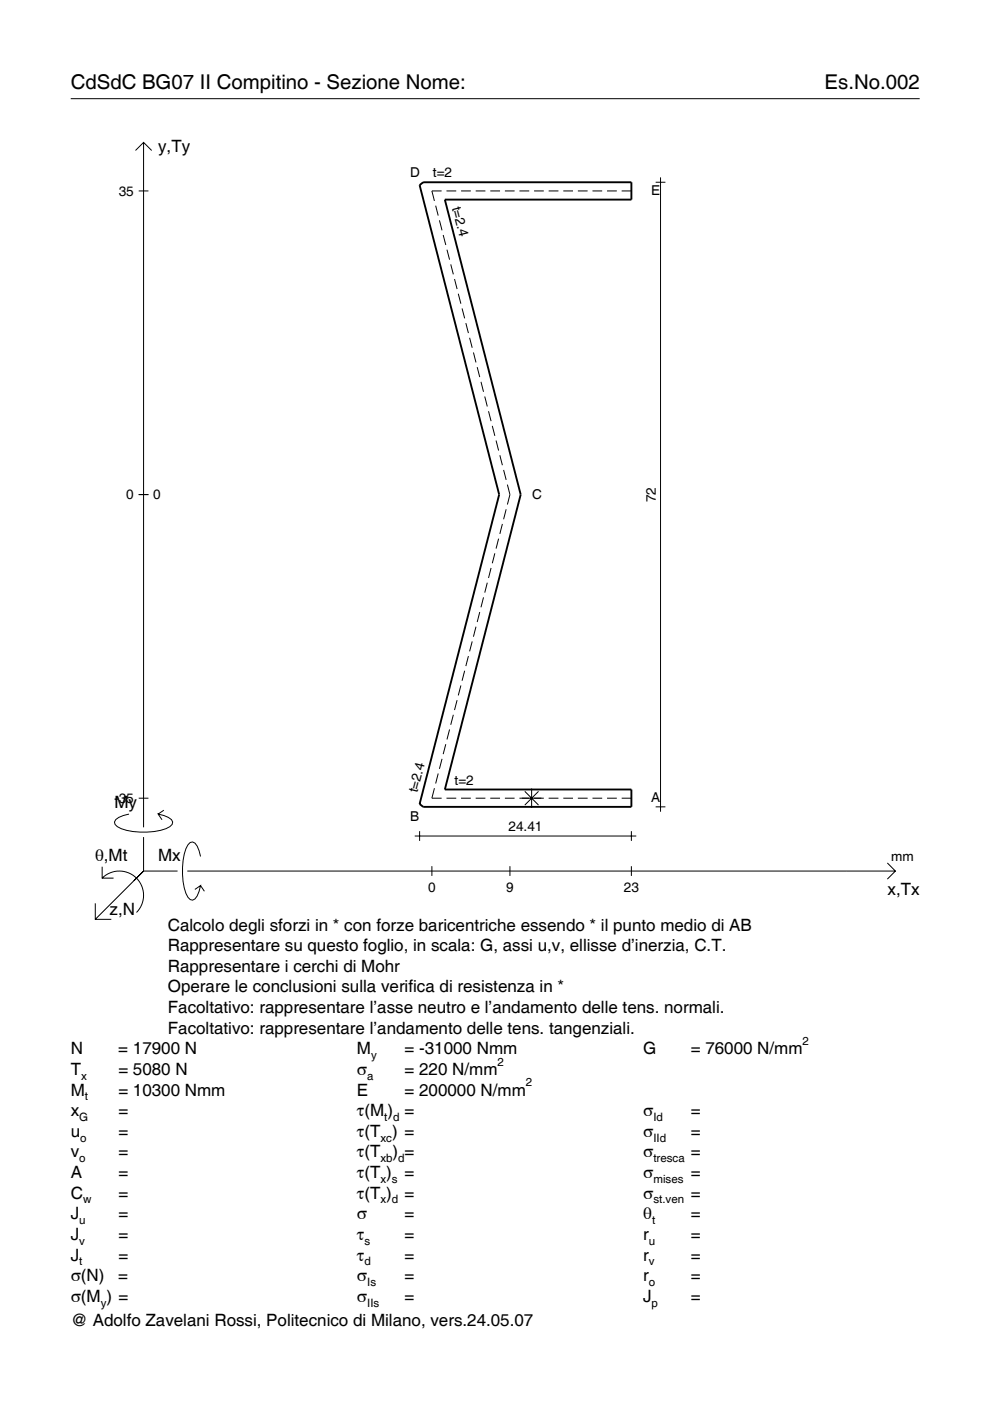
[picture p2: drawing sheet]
<svg xmlns="http://www.w3.org/2000/svg" width="210mm" height="297mm" viewBox="0 0 210 297" stroke-linecap="round" stroke-linejoin="round" font-family="sans-serif">
<g fill="none" stroke="#000" stroke-width=".21">
<path d="M15 20.9h180M28.7 31.9l1.7-1.7 1.8 1.7M30.4 30.2v145.2M139 38.6h2.1M140 37.6v134.5M29.4 40.5h2.1M92.4 43.6l.5 2.1M93.2 46.7l.5 2.1M93.6 40.5h-2l.5 2.1M94 49.8l.5 2.1M94.7 40.5h2M94.8 52.9l.5 2.2"/>
<path d="M95.6 56.1l.5 2.1M96.4 59.2l.5 2.1M97.8 40.5h2M100.9 40.5h2M103.9 40.5h2.1M107 40.5h2.1M110.1 40.5h2.1M113.2 40.5h2.1M116.3 40.5h2.1M119.4 40.5h2.1M122.5 40.5h2.1M125.6 40.5h2.1"/>
<path d="M128.7 40.5h2.1M131.8 40.5h2.1M97.2 62.3l.5 2.1M98 65.4l.5 2.1M98.8 68.5l.5 2.1M99.6 71.6l.5 2.1M100.4 74.7l.5 2.1M101.2 77.8l.5 2.2M102 81l.5 2.1M102.8 84.1l.5 2.1M103.6 87.2l.5 2.1M104.4 90.3l.5 2.1"/>
<path d="M105.2 93.4l.5 2.1M106 96.5l.5 2.1M106.8 99.6l.5 2.1M29.4 104.9h2.1M104.9 117.3l-.5 2.1M105.7 114.2l-.5 2.1M106.5 111.1l-.5 2.1M107.3 108l-.5 2.1M107.6 102.7l.5 2.2-.5 2.1M99.3 139.1l-.5 2.1M100.1 136l-.5 2.1M100.9 132.9l-.5 2.1"/>
<path d="M101.7 129.8l-.5 2.1M102.5 126.7l-.5 2.1M103.3 123.5l-.5 2.2M104.1 120.4l-.5 2.1M94.5 157.8l-.5 2.1M95.3 154.7l-.5 2.1M96.1 151.6l-.5 2.1M96.9 148.4l-.5 2.2M97.7 145.3l-.5 2.1M98.5 142.2l-.5 2.1M27.3 172.6a3.6 3.6 0 0 0-3 1.7l.1 .5a5.7 5.7 0 0 0 3.8 1.5 13.3 13.3 0 0 0 7.8-1l.5-.5 .1-.5a3.6 3.6 0 0 0-3.1-1.7l.8 1.2M29.4 169.2h2.1"/>
<path d="M30.4 177.5v7.2M34.7 171.8l-1.2 .8M87.9 177.3h47M89 176.2v2.1M92.1 167.1l-.5 2.1h2M92.9 164l-.5 2.1M93.7 160.9l-.5 2.1M94.7 169.2h2M97.8 169.2h2M100.9 169.2h2M103.9 169.2h2.1M107 169.2h2.1"/>
<path d="M110.1 169.2h5.2M111.3 167.8l2.9 2.9M112.7 167.2v4.1M114.2 167.8l-2.9 2.9M116.3 169.2h2.1M119.4 169.2h2.1M122.5 169.2h2.1M125.6 169.2h2.1M128.7 169.2h2.1M131.8 169.2h2.1M133.9 176.2v2.1M139 171.1h2.1"/>
<path d="M20.2 191.5v3.4h3.4M21.7 186.2a5.1 5.1 0 0 1 7.2 0 5.1 5.1 0 0 1 0 7.3M21.7 183.8v2.4h2.4M30.4 184.7l-10.2 10.2M30.4 184.7l-2 2M30.4 184.7h7.2M39.7 184.7h150.1M42.5 181.6a3.6 3.6 0 0 0-1.7-3.1l-.5 .1a5.7 5.7 0 0 0-1.5 3.8 13.3 13.3 0 0 0 1 7.8l.5 .5 .5 .2a3.6 3.6 0 0 0 1.7-3.1l-1.2 .8M42.5 187.8l.8 1.2M91.6 183.7v2M108.1 183.7v2M133.9 183.7v2"/>
<path d="M188.1 183l1.7 1.7-1.7 1.7"/>
</g>
<path d="M89 39.3l.7-.7h44.2v3.7h-39.6l16.1 62.6-16.1 62.5h39.6v3.7h-44.2l-.7-.6 16.8-65.6z" fill="none" stroke="#000" stroke-width=".4"/>
<g font-size="4.3">
<text x="15" y="18.9">CdSdC BG07 II Compitino - Sezione Nome:</text>
<text x="174.8" y="18.9">Es.No.002</text>
</g>
<g font-size="3.6">
<text x="33.5" y="32.3">y,Ty</text>
<text x="24.3" y="171.3">My</text>
<text x="20.1" y="182.6">θ,Mt</text>
<text x="33.5" y="182.6">Mx</text>
<text x="188.2" y="189.8">x,Tx</text>
<text x="23.2" y="193.9">z,N</text>
<text x="35.6" y="197.3">Calcolo degli sforzi in * con forze baricentriche essendo * il punto medio di AB</text>
<text x="35.6" y="201.7">Rappresentare su questo foglio, in scala: G, assi u,v, ellisse d’inerzia, C.T.</text>
<text x="35.6" y="206">Rappresentare i cerchi di Mohr</text>
<text x="35.6" y="210.4">Operare le conclusioni sulla verifica di resistenza in *</text>
<text x="35.6" y="214.8">Facoltativo: rappresentare l’asse neutro e l’andamento delle tens. normali.</text>
<text x="35.6" y="219.2">Facoltativo: rappresentare l’andamento delle tens. tangenziali.</text>
<text x="15" y="223.5">N</text>
<text x="15" y="227.9">T</text>
<text x="25.1" y="223.5">= 17900 N</text>
<text x="25.1" y="227.9">= 5080 N</text>
<text x="75.7" y="227.9">σ</text>
<text x="75.7" y="223.5">M</text>
<text x="85.8" y="223.5">= -31000 Nmm</text>
<text x="85.8" y="227.9">= 220 N/mm</text>
<text x="136.4" y="223.5">G</text>
<text x="146.5" y="223.5">= 76000 N/mm</text>
<text x="15" y="232.3">M</text>
<text x="25.1" y="232.3">= 10300 Nmm</text>
<text x="75.7" y="232.3">E</text>
<text x="85.8" y="232.3">= 200000 N/mm</text>
<text x="15" y="236.7">x</text>
<text x="25.1" y="236.7">=</text>
<text x="75.7" y="236.7">τ(M ) =</text>
<text x="136.4" y="236.7">σ</text>
<text x="146.5" y="236.7">=</text>
<text x="15" y="241">u</text>
<text x="15" y="245.4">v</text>
<text x="25.1" y="241">=</text>
<text x="25.1" y="245.4">=</text>
<text x="75.7" y="241">τ(T ) =</text>
<text x="75.7" y="245.4">τ(T</text>
<text x="83.3" y="245.4">) =</text>
<text x="136.4" y="241">σ</text>
<text x="136.4" y="245.4">σ</text>
<text x="146.5" y="241">=</text>
<text x="146.5" y="245.4">=</text>
<text x="15" y="249.8">A</text>
<text x="25.1" y="249.8">=</text>
<text x="75.7" y="249.8">τ(T )</text>
<text x="85.8" y="249.8">=</text>
<text x="136.4" y="249.8">σ</text>
<text x="146.5" y="249.8">=</text>
<text x="15" y="254.2">C</text>
<text x="25.1" y="254.2">=</text>
<text x="75.7" y="254.2">τ(T )</text>
<text x="85.8" y="254.2">=</text>
<text x="136.4" y="254.2">σ</text>
<text x="146.5" y="254.2">=</text>
<text x="15" y="258.5">J</text>
<text x="15" y="262.9">J</text>
<text x="25.1" y="258.5">=</text>
<text x="25.1" y="262.9">=</text>
<text x="75.7" y="258.5">σ</text>
<text x="75.7" y="262.9">τ</text>
<text x="85.8" y="258.5">=</text>
<text x="85.8" y="262.9">=</text>
<text x="136.4" y="258.5">θ</text>
<text x="136.4" y="262.9">r</text>
<text x="146.5" y="258.5">=</text>
<text x="146.5" y="262.9">=</text>
<text x="15" y="267.3">J</text>
<text x="25.1" y="267.3">=</text>
<text x="75.7" y="267.3">τ</text>
<text x="85.8" y="267.3">=</text>
<text x="136.4" y="267.3">r</text>
<text x="146.5" y="267.3">=</text>
<text x="15" y="271.7">σ(N)</text>
<text x="25.1" y="271.7">=</text>
<text x="75.7" y="271.7">σ</text>
<text x="85.8" y="271.7">=</text>
<text x="136.4" y="271.7">r</text>
<text x="146.5" y="271.7">=</text>
<text x="15" y="276">σ(M ) =</text>
<text x="15" y="281.2">@ Adolfo Zavelani Rossi, Politecnico di Milano, vers.24.05.07</text>
<text x="75.7" y="276">σ</text>
<text x="85.8" y="276">=</text>
<text x="136.4" y="276">J</text>
<text x="146.5" y="276">=</text>
</g>
<g font-size="2.9">
<text x="25.2" y="41.5">35</text>
<text x="87" y="37.5">D</text>
<text x="91.8" y="37.6">t=2</text>
<text x="138" y="41.4">E</text>
<text x="95.8" y="44.1" transform="rotate(76 95.8 44.1)">t=2.4</text>
<text x="26.8" y="105.9">0</text>
<text x="32.5" y="105.9">0</text>
<text x="112.8" y="105.8">C</text>
<text x="139" y="106.5" transform="rotate(-90 139 106.5)">72</text>
<text x="96.4" y="166.4">t=2</text>
<text x="24.2" y="170.2">-35</text>
<text x="87" y="174">B</text>
<text x="88.5" y="168.2" transform="rotate(-76 88.5 168.2)">t=2.4</text>
<text x="138" y="170.1">A</text>
<text x="107.8" y="176.2">24.41</text>
<text x="189" y="182.6">mm</text>
<text x="90.8" y="189.1">0</text>
<text x="107.3" y="189.1">9</text>
<text x="132.3" y="189.1">23</text>
</g>
<g font-size="2.4">
<text x="170.2" y="221.5">2</text>
<text x="78.7" y="224.5">y</text>
<text x="105.5" y="225.9">2</text>
<text x="17.2" y="228.9">x</text>
<text x="18" y="233.3">t</text>
<text x="77.9" y="228.9">a</text>
<text x="111.5" y="230.3">2</text>
<text x="16.8" y="237.7">G</text>
<text x="81.5" y="237.7">t d</text>
<text x="138.5" y="237.7">Id</text>
<text x="17" y="242">o</text>
<text x="80.7" y="242">xc</text>
<text x="138.5" y="242">IId</text>
<text x="16.8" y="246.4">o</text>
<text x="80.7" y="246.4">xb d</text>
<text x="80.7" y="250.8">x s</text>
<text x="138.5" y="246.4">tresca</text>
<text x="138.5" y="250.8">mises</text>
<text x="17.6" y="255.2">w</text>
<text x="80.7" y="255.2">x d</text>
<text x="138.5" y="255.2">st.ven</text>
<text x="16.8" y="259.5">u</text>
<text x="16.8" y="263.9">v</text>
<text x="77.3" y="263.9">s</text>
<text x="137.6" y="263.9">u</text>
<text x="138.2" y="259.5">t</text>
<text x="16.8" y="268.3">t</text>
<text x="77.3" y="268.3">d</text>
<text x="137.6" y="268.3">v</text>
<text x="77.9" y="272.7">Is</text>
<text x="137.6" y="272.7">o</text>
<text x="21.4" y="277">y</text>
<text x="77.9" y="277">IIs</text>
<text x="138.2" y="277">p</text>
</g>
</svg>
